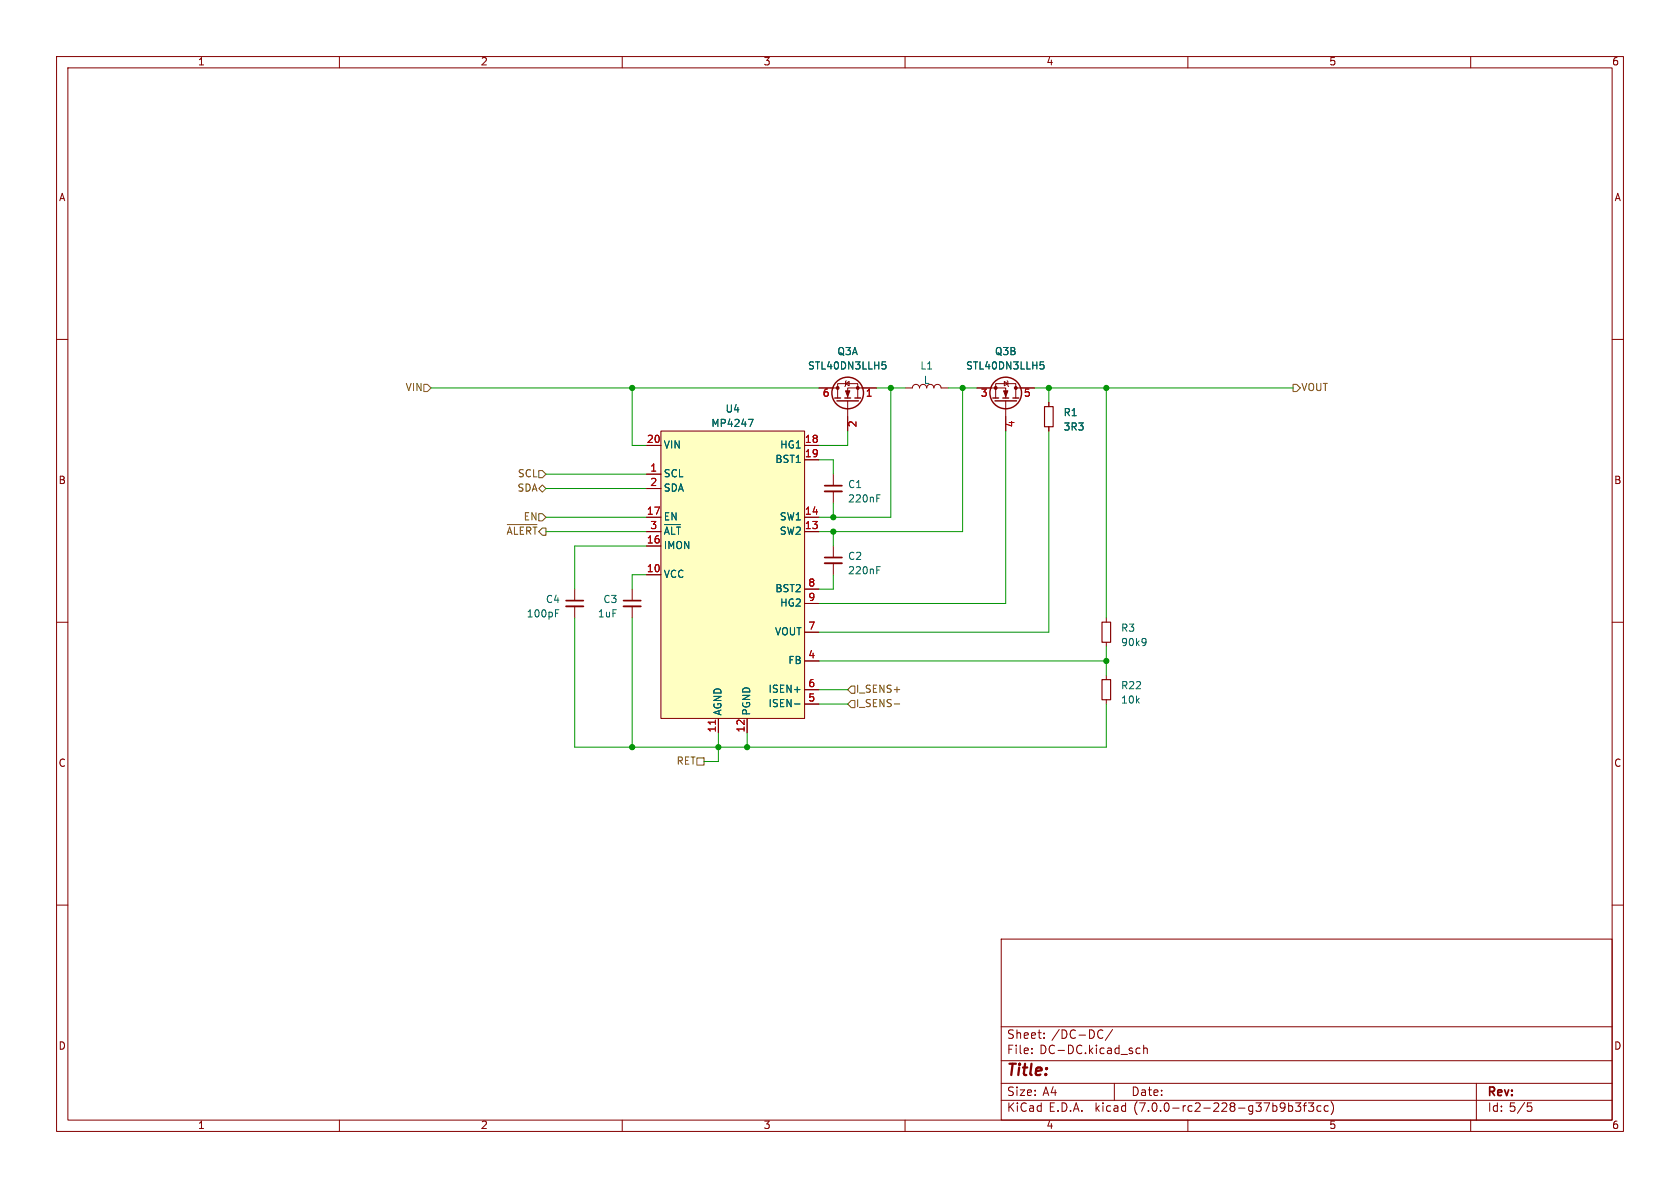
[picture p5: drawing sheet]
<svg xmlns="http://www.w3.org/2000/svg" width="297mm" height="210mm" viewBox="0 0 297 210" stroke-linecap="round" stroke-linejoin="round" font-family="sans-serif">
<g fill="none" stroke="#840000" stroke-width=".18">
<path d="M10 10h277v190h-277zM12 12h273v186h-273zM60 10v2M110 10v2M160 10v2M210 10v2M260 10v2M10 60h2M285 60h2M114.3 78.7h2.5M116.8 76.2h25.4v50.8h-25.4zM142.2 78.7h2.6"/>
<path d="M144.8 68.6h3.3M148.1 70.4v-2.6h3.5v2.6M149.5 67.8l.6-.4v.8zM149.6 67.3l-.1 .1v.8l-.1 .1M149.9 70.9v5.3M154.9 68.6h-5v1.8M160 68.6h1.3a.64 .64 0 0 1 .6-.7 .64 .64 0 0 1 .7 .7 .64 .64 0 0 1 .6-.7 .64 .64 0 0 1 .6 .7 .64 .64 0 0 1 .7-.7 .64 .64 0 0 1 .6 .7 .64 .64 0 0 1 .6-.7 .64 .64 0 0 1 .7 .7h1.2M172.7 68.6h5.1v1.8M176 70.4v-2.6h3.6v2.6M177.5 67.4l.7 .4-.7 .4zM177.8 70.9v5.3M178.1 67.3l.1 .1v.8l.1 .1"/>
<path d="M179.6 68.6h3.3M185.4 71.1v.8M185.4 75.4v.8M114.3 83.8h2.5M114.3 94h2.5M114.3 91.4h2.5M114.3 96.5h2.5M114.3 86.4h2.5M142.2 94h2.6M142.2 91.4h2.6M142.2 81.3h2.6M147.3 83.8v2.1"/>
<path d="M147.3 86.9v2M147.3 96.5v2.1M147.3 99.6v2M10 110h2M101.6 104.1v2.1M101.6 107.2v2M111.8 104.1v2.1M111.8 107.2v2M114.3 101.6h2.5M142.2 116.8h2.6M142.2 111.8h2.6M142.2 104.1h2.6"/>
<path d="M142.2 106.7h2.6M195.6 109.2v.8M195.6 113.5v.8M195.6 119.4v.7M285 110h2M127 127v2.5M132.1 127v2.5M142.2 124.5h2.6M142.2 121.9h2.6M195.6 123.7v.8M10 160h2M285 160h2"/>
<path d="M177 166h108v32h-108zM60 198v2M110 198v2M160 198v2M177 194.5h108M177 191.5h108M177 187.5h108M177 181.5h108M182.4 186.1v.2M182.4 185.3v.2M184.6 183.4v.2M184.6 182.6v.2"/>
<path d="M194.5 182.1l.5 .1M195 183.4l-.5 .2M196.7 182l-1.3 1.9M197 191.5v3M200.9 186.1l.2 .2 .4-.1M201.5 185.3h-.4l-.2 .1M202.2 185.4l.2-.1h.4v1M202.2 184.8v1.5M210 198v2M227.8 195v1.5M227.8 195.5h.4l.3 .2v.5l-.1 .2h-.6M229 195h1l-.5 .5 .4 .2v.6l-.2 .2h-.5l-.2-.2"/>
<path d="M230.4 195.5h.6M231 195l-.4 .2v1.3M231.3 195h.9l-.5 .5 .5 .2v.6l-.2 .2h-.5l-.2-.2M233.5 195.5h-.4l-.3 .2v.5l.2 .2h.5M234.8 195.5h-.4l-.3 .2v.5l.1 .2h.6M235.3 194.7a1.72 1.72 0 0 1 0 2.3M260 198v2M261 191.5v6.5M270 195h.8M270.2 195.5h.3l.3 .3-.1 .6-.5 .1"/>
</g>
<g fill="none" stroke="#840000" stroke-width=".25">
<path d="M147.6 70.4h1M148 70.9h3.8M149.4 70.4h1M151.1 70.4h1M175.5 70.4h1M175.9 70.9h3.8M177.3 70.4h1M179.1 70.4h1"/>
<circle cx="149.9" cy="69.5" r="2.79"/>
<circle cx="177.8" cy="69.5" r="2.79"/>
</g>
<g fill="#840000" stroke="#840000" stroke-width=".18">
<path d="M177.4 69.1h.8l-.4 1z"/>
<path d="M149.5 69.1h.7l-.3 1z"/>
<circle cx="176" cy="68.6" r=".25"/>
<circle cx="179.6" cy="68.6" r=".25"/>
<circle cx="151.6" cy="68.6" r=".25"/>
<circle cx="148.1" cy="68.6" r=".25"/>
</g>
<g fill="none" stroke="#006464" stroke-width=".18">
<path d="M132.3 74.1h.8l-.5 1.3M156 64h.6M156.1 64.5h.3l.2 .2v.4l-.5 .1M183.9 64h.6M184 64.5h.3l.3 .2-.1 .5h-.5M117.5 94.4l.4-1.2 .4 1.2M117.5 92.7h2.8M118.7 93.2v1.2M119.6 93.2h.7M119.9 93.2v1.2M155 87.5h.6M98.2 107.8h.6"/>
<path d="M155 100.2h.6M202.5 112.9v.1a1.07 1.07 0 0 1-.1 1M202.6 113.4l-.1 .2M140.5 124.4h.9"/>
</g>
<path d="M145.8 86.9h3M145.8 99.6h3M100.1 107.2h3M110.2 107.2h3.1" fill="none" stroke="#840000" stroke-width=".33"/>
<path d="M145.8 85.9h3M145.8 98.6h3M100.1 106.2h3M110.2 106.2h3.1" fill="none" stroke="#840000" stroke-width=".3"/>
<path d="M184.7 71.9h1.5v3.5h-1.5zM194.8 110h1.5v3.5h-1.5zM194.8 120.1h1.5v3.6h-1.5z" fill="none" stroke="#840000" stroke-width=".2"/>
<path d="M116.8 76.2h25.4v50.8h-25.4z" fill="#ffffc2" stroke="#ffffc2" stroke-width=".18"/>
<path d="M126.5 127.3v.7" fill="none" stroke="#a90000" stroke-width=".18"/>
<g fill="none" stroke="#725600" stroke-width=".18">
<path d="M74.9 67.9h.7l.6 .7-.6 .6h-.7zM228.6 67.9h.6l.7 .7-.7 .6h-.6zM89.7 94.4l.4-1.2 .4 1.2M89.7 92.7h5.2M90.9 93.2v1.2M92.6 93.2h-.6v1.2M93.8 93.6l-.1-.4h-.6v1.2M94.2 93.2h.7M94.6 93.2v1.2M95.2 90.8h.7l.6 .6-.6 .7h-.7zM95.2 86.4l.7-.7 .6 .7-.6 .6zM95.2 83.2h.7l.6 .6-.6 .7h-.7z"/>
<path d="M95.9 93.3h.6v1.3h-.6l-.7-.6zM123.2 134h1.3v1.3h-1.3zM150.5 123.8h.6v1.3h-.6l-.6-.6zM150.5 121.3h.6v1.3h-.6l-.6-.7zM158.1 124.4h1"/>
</g>
<g fill="none" stroke="#009600" stroke-width=".18">
<path d="M76.2 68.6h68.6M111.8 68.6v10.1h2.5M149.9 76.2v2.5h-5.1M154.9 68.6h5.1M157.5 68.6v22.8h-12.7M167.6 68.6h5.1M170.2 68.6v25.4h-25.4M177.8 76.2v30.5h-33M182.9 68.6h45.7M185.4 68.6v2.5M185.4 76.2v35.6h-40.6M195.6 68.6v40.6"/>
<path d="M96.5 94h17.8M96.5 91.4h17.8M96.5 86.4h17.8M96.5 83.8h17.8M114.3 96.5h-12.7v7.6M144.8 81.3h2.5v2.5M147.3 88.9v2.5M147.3 94v2.5M101.6 109.2v22.9h94v-7.6M111.8 109.2v22.9M114.3 101.6h-2.5v2.5M144.8 116.8h50.8"/>
<path d="M147.3 101.6v2.5h-2.5M195.6 114.3v5.1M127 129.5v5.1h-2.5M132.1 129.5v2.6M144.8 121.9h5.1M144.8 124.5h5.1"/>
</g>
<g fill="#009600" stroke="#009600" stroke-width=".18">
<circle cx="185.4" cy="68.6" r=".46"/>
<circle cx="127" cy="132.1" r=".46"/>
<circle cx="132.1" cy="132.1" r=".46"/>
<circle cx="111.8" cy="132.1" r=".46"/>
<circle cx="111.8" cy="68.6" r=".46"/>
<circle cx="147.3" cy="94" r=".46"/>
<circle cx="147.3" cy="91.4" r=".46"/>
<circle cx="157.5" cy="68.6" r=".46"/>
<circle cx="170.2" cy="68.6" r=".46"/>
<circle cx="195.6" cy="116.8" r=".46"/>
<circle cx="195.6" cy="68.6" r=".46"/>
</g>
<text font-size="2.8" fill="#840000" x="178" y="190.8">Title:</text>
<g font-size="2.1" fill="#840000">
<text x="178" y="183.9">Sheet:</text>
<text x="185.9" y="183.9">/DC-DC/</text>
<text x="178" y="186.6">File:</text>
<text x="183.8" y="186.6">DC-DC.kicad_sch</text>
<text x="178" y="196.8">KiCad</text>
<text x="178" y="194">Size:</text>
<text x="184.3" y="194">A4</text>
<text x="185.4" y="196.8">E.D.A.</text>
<text x="193.7" y="196.8">kicad</text>
<text x="200" y="194">Date:</text>
<text x="200.6" y="196.8">(7.0.0-rc2-228-g37b9b3f3cc)</text>
<text x="263" y="194.2">Rev:</text>
<text x="263" y="196.8">Id: 5/5</text>
</g>
<g font-size="1.8" fill="#840000">
<text x="35" y="11.8">1</text>
<text x="85" y="11.8">2</text>
<text x="135" y="11.8">3</text>
<text x="185" y="11.8">4</text>
<text x="235" y="11.8">5</text>
<text x="285" y="11.8">6</text>
<text x="10.4" y="35.8">A</text>
<text x="285.4" y="35.8">A</text>
<text x="10.3" y="85.8">B</text>
<text x="285.3" y="85.8">B</text>
<text x="10.3" y="135.8">C</text>
<text x="285.3" y="135.8">C</text>
<text x="10.3" y="185.8">D</text>
<text x="285.3" y="185.8">D</text>
<text x="35" y="199.8">1</text>
<text x="85" y="199.8">2</text>
<text x="135" y="199.8">3</text>
<text x="185" y="199.8">4</text>
<text x="235" y="199.8">5</text>
<text x="285" y="199.8">6</text>
</g>
<g font-size="1.8" fill="#006464">
<text x="142.8" y="65.6">STL40DN3LLH5</text>
<text x="148" y="63.1">Q3A</text>
<text x="162.6" y="65.6">L1</text>
<text x="170.7" y="65.6">STL40DN3LLH5</text>
<text x="175.8" y="63.1">Q3B</text>
<text x="163.3" y="68.1">L</text>
<text x="125.7" y="75.8">MP4247</text>
<text x="128.2" y="73.2">U4</text>
<text x="188" y="73.9">R1</text>
<text x="188" y="76.4">3R3</text>
<text x="117.3" y="79.6">VIN</text>
<text x="136.9" y="82.1">BST1</text>
<text x="137.8" y="79.6">HG1</text>
<text x="117.3" y="84.6">SCL</text>
<text x="117.3" y="87.2">SDA</text>
<text x="149.9" y="86.6">C1</text>
<text x="149.9" y="89.1">220nF</text>
<text x="117.3" y="92.3">EN</text>
<text x="117.3" y="95.4">~{ALT}</text>
<text x="137.7" y="94.8">SW2</text>
<text x="137.7" y="92.3">SW1</text>
<text x="117.3" y="97.3">IMON</text>
<text x="149.9" y="99.3">C2</text>
<text x="149.9" y="101.8">220nF</text>
<text x="96.4" y="106.9">C4</text>
<text x="106.6" y="106.9">C3</text>
<text x="117.3" y="102.4">VCC</text>
<text x="136.9" y="105">BST2</text>
<text x="137.8" y="107.5">HG2</text>
<text x="93.1" y="109.4">100pF</text>
<text x="105.6" y="109.4">1uF</text>
<text x="136.9" y="112.6">VOUT</text>
<text x="198.1" y="112">R3</text>
<text x="139.2" y="117.7">FB</text>
<text x="198.1" y="114.5">90k9</text>
<text x="135.7" y="125.3">ISEN-</text>
<text x="135.7" y="122.7">ISEN+</text>
<text x="198.1" y="122.1">R22</text>
<text x="198.1" y="124.7">10k</text>
<text x="127.8" y="126.5" transform="rotate(-90 127.8 126.5)">AGND</text>
<text x="132.9" y="126.5" transform="rotate(-90 132.9 126.5)">PGND</text>
</g>
<g font-size="1.8" fill="#725600">
<text x="71.6" y="69.4">VIN</text>
<text x="230.1" y="69.4">VOUT</text>
<text x="91.4" y="87.2">SDA</text>
<text x="91.4" y="84.6">SCL</text>
<text x="89.4" y="95.4">~{ALERT}</text>
<text x="92.5" y="92.3">EN</text>
<text x="151.3" y="125.3">I_SENS-</text>
<text x="151.3" y="122.7">I_SENS+</text>
<text x="119.5" y="135.4">RET</text>
</g>
<g font-size="1.8" fill="#a90000">
<text x="145.4" y="70.5">6</text>
<text x="153" y="70.5">1</text>
<text x="173.3" y="70.5">3</text>
<text x="180.9" y="70.5">5</text>
<text x="151.8" y="75.6" transform="rotate(-90 151.8 75.6)">2</text>
<text x="179.7" y="75.6" transform="rotate(-90 179.7 75.6)">4</text>
<text x="114.3" y="78.5">20</text>
<text x="114.9" y="83.6">1</text>
<text x="142.2" y="78.5">18</text>
<text x="142.2" y="81">19</text>
<text x="114.9" y="86.1">2</text>
<text x="114.3" y="91.2">17</text>
<text x="114.9" y="93.7">3</text>
<text x="142.2" y="93.7">13</text>
<text x="142.2" y="91.2">14</text>
<text x="114.3" y="101.3">10</text>
<text x="114.3" y="96.3">16</text>
<text x="142.8" y="103.9">8</text>
<text x="142.8" y="106.4">9</text>
<text x="142.8" y="111.5">7</text>
<text x="142.8" y="116.6">4</text>
<text x="142.8" y="124.2">5</text>
<text x="142.8" y="121.7">6</text>
<text x="126.7" y="129.5" transform="rotate(-90 126.7 129.5)">11</text>
<text x="131.8" y="129.5" transform="rotate(-90 131.8 129.5)">12</text>
</g>
</svg>
